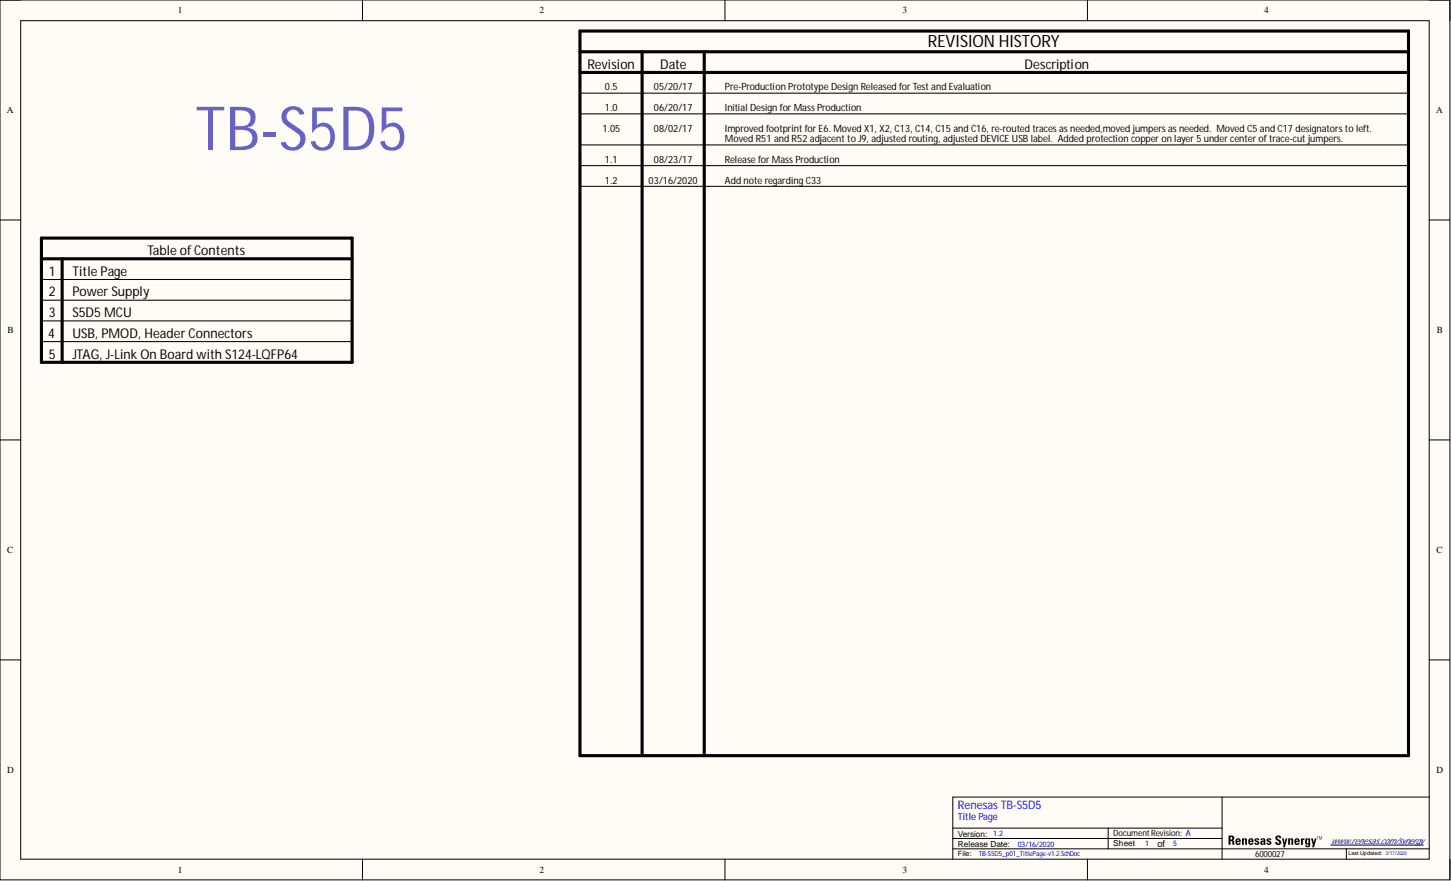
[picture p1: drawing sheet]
<svg xmlns="http://www.w3.org/2000/svg" width="356mm" height="216mm" viewBox="0 0 356 216" stroke-linecap="round" stroke-linejoin="round" font-family="sans-serif">
<path d="M0 0h355.3v215.6h-355.3z" fill-rule="evenodd" fill="#fffcf8"/>
<path d="M0 0h355.3v215.6h-355.3z" fill="none" stroke="#000" stroke-width=".25"/>
<path d="M5.1 5.1h345.2v205.5h-345.2z" fill-rule="evenodd" fill="#fffcf8"/>
<g fill="none" stroke="#000" stroke-width=".25">
<path d="M0 0h5.1M5.1 5.1h345.2v205.5h-345.2zM88.8 0v5.1M177.7 0v5.1M266.5 0v5.1M350.3 0h5v5.1M142.1 22.8h203.1M142.1 27.9h203.1M142.1 35.5h203.1M0 53.9h5.1M142.1 40.6h203.1M142.1 45.7h203.1"/>
<path d="M350.3 53.9h5M10.2 68.5h76.1M10.2 73.6h76.1M10.2 78.6h76.1M10.2 83.7h76.1M0 107.8h5.1M350.3 107.8h5M0 161.7h5.1M350.3 161.7h5M299.5 195.3v15.3M350.3 195.3h-116.8v15.3M88.8 210.6v5"/>
<path d="M177.7 210.6v5M233.5 202.9h66M233.5 208h116.8M233.5 205.5h66M266.5 210.6v5M271.6 202.9v5.1M330 208v2.6M355.3 210.6v5"/>
</g>
<path d="M326.1 207.1h22.7" fill="none" stroke="#000080" stroke-width=".25"/>
<g fill="#000">
<path d="M304.4 205.5l1.1 .1 .1 1.4h-.4v-1.1l-.2-.2-.2 .2v1.1h-.4zM307.5 205.6a.65 .65 0 0 1 1.1 .3h-.4l-.2-.2-.1 .1 .1 .2a.56 .56 0 0 1 .6 .4 .56 .56 0 0 1-.2 .6l-.3 .1a.49 .49 0 0 1-.7-.6h.5v.3h.3a.57 .57 0 0 0-.6-.6zM310.5 205.6a.65 .65 0 0 1 1.1 .3h-.5l-.1-.2-.2 .1 .1 .2a.56 .56 0 0 1 .6 .4 .56 .56 0 0 1-.2 .6l-.3 .1a.49 .49 0 0 1-.6-.6h.4l.1 .3h.2a.57 .57 0 0 0-.6-.6zM312.7 204.9l.2-.1a.68 .68 0 0 1 1.1 .6h-.5l-.1-.3h-.3v.4l.3 .2a.73 .73 0 0 1 .6 .8 .73 .73 0 0 1-.8 .6 .73 .73 0 0 1-.7-.8h.5l.1 .4h.2l.2-.1a.63 .63 0 0 0-.6-.7 .67 .67 0 0 1-.2-1zM314.2 205.5h.4l.2 1.1 .3-1.1h.4l-.6 2.1h-.5l.2-.6zM315.7 205.5l1.2 .1v1.4h-.4v-1.1l-.2-.2-.2 .2v1.1h-.4zM318.8 205.5h.5v.2l.4-.3v.4l-.4 .2v1h-.5zM321.3 205.5h.4l.3 1.1 .2-1.1h.4l-.6 2.1h-.4l.1-.6zM322.7 204.9h.5l-.2 .1v.8l-.1-.8zM323.2 204.9l.4 .8 .4-.8v.9l-.1-.8-.2 .8-.4-.8-.1 .8z"/>
<path d="M301.1 204.8h.9a.59 .59 0 0 1 .5 .5 .59 .59 0 0 1-.4 .6l.3 .2 .1 .9h-.4l-.1-.7-.3-.2h-.1v.9h-.5zM301.6 205.1v.7l.3-.1 .1-.5z"/>
<path d="M302.9 205.7a.69 .69 0 0 1 .9-.2 .69 .69 0 0 1 .3 .8h-.9l.2 .5 .2-.3h.5a.66 .66 0 0 1-.8 .6 .66 .66 0 0 1-.5-.9zM303.3 205.8l-.1 .3h.4v-.3z"/>
<path d="M306 205.7a.68 .68 0 0 1 .9-.2 .68 .68 0 0 1 .3 .8h-.8l.2 .5 .2-.3h.4a.66 .66 0 0 1-.8 .6 .66 .66 0 0 1-.5-.9zM306.4 205.8v.3h.4l-.1-.3z"/>
<path d="M309.1 205.5h.7l.3 .2v1.3h-.4v-.2l-.2 .2a.55 .55 0 0 1-.6-.6 .55 .55 0 0 1 .8-.4l-.2-.3-.2 .2h-.4zM309.3 206.4l.2 .4 .1-.1 .1-.4z"/>
<path d="M317.3 205.7a.68 .68 0 0 1 .9-.2 .68 .68 0 0 1 .3 .8h-.8l.2 .5 .2-.3h.4a.66 .66 0 0 1-.8 .6 .66 .66 0 0 1-.5-.9zM317.7 205.8v.3h.4l-.1-.3z"/>
<path d="M320 205.5l.5-.1 .2 .2v-.1h.4v1.6a.63 .63 0 0 1-.6 .5 .63 .63 0 0 1-.6-.4l.7 .1v-.5l-.3 .2a.97 .97 0 0 1-.3-1.5zM320.3 205.7v.8l.2 .2 .1-.8v-.1z"/>
</g>
<path d="M142.1 7.6h203.1v177.6h-203.1zM142.1 17.8h203.1M142.1 12.7h203.1M157.4 12.7v172.5M172.6 12.7v172.5M10.2 58.3h76.1v30.5h-76.1zM10.2 63.4h76.1M15.2 63.4v25.4" fill="none" stroke="#000" stroke-width=".76"/>
<text font-size="15" fill="#6663c5" x="47.9" y="36.8">TB-S5D5</text>
<text font-size="4.1" x="227.4" y="11.6">REVISION HISTORY</text>
<g font-size="3.3">
<text x="144" y="16.8">Revision</text>
<text x="161.8" y="16.8">Date</text>
<text x="251.1" y="16.8">Description</text>
<text x="36.1" y="62.5">Table of Contents</text>
<text x="11.9" y="67.6">1</text>
<text x="17.8" y="67.6">Title Page</text>
<text x="11.9" y="72.6">2</text>
<text x="11.9" y="77.7">3</text>
<text x="17.8" y="72.6">Power Supply</text>
<text x="17.8" y="77.7">S5D5 MCU</text>
<text x="11.8" y="82.8">4</text>
<text x="17.8" y="82.8">USB, PMOD, Header Connectors</text>
<text x="11.9" y="87.9">5</text>
<text x="17.8" y="87.9">JTAG, J-Link On Board with S124-LQFP64</text>
</g>
<text font-size="2.9" fill="#00f" x="234.8" y="198.4">Renesas TB-S5D5</text>
<g font-size="2.5">
<text x="148.2" y="22.2">0.5</text>
<text x="160.2" y="22.2">05/20/17</text>
<text x="177.7" y="22.2">Pre-Production Prototype Design Released for Test and Evaluation</text>
<text x="148.2" y="27.2">1.0</text>
<text x="160.2" y="27.2">06/20/17</text>
<text x="177.7" y="27.2">Initial Design for Mass Production</text>
<text x="147.6" y="32.3">1.05</text>
<text x="160.2" y="32.3">08/02/17</text>
<text x="177.7" y="32.3">Improved footprint for E6. Moved X1, X2, C13, C14, C15 and C16, re-routed traces as needed,moved jumpers as needed. Moved C5 and C17 designators to left.</text>
<text x="177.7" y="34.8">Moved R51 and R52 adjacent to J9, adjusted routing, adjusted DEVICE USB label. Added protection copper on layer 5 under center of trace-cut jumpers.</text>
<text x="148.2" y="39.9">1.1</text>
<text x="160.2" y="39.9">08/23/17</text>
<text x="177.7" y="39.9">Release for Mass Production</text>
<text x="148.2" y="45">1.2</text>
<text x="159" y="45">03/16/2020</text>
<text x="177.7" y="45">Add note regarding C33</text>
</g>
<text font-size="2.5" fill="#00f" x="234.8" y="201">Title Page</text>
<g font-size="2.3">
<text x="43.6" y="3.3">1</text>
<text x="132.2" y="3.3">2</text>
<text x="221.2" y="3.3">3</text>
<text x="309.8" y="3.3">4</text>
<text x="1.7" y="27.7">A</text>
<text x="352" y="27.7">A</text>
<text x="1.9" y="81.6">B</text>
<text x="352.1" y="81.6">B</text>
<text x="1.8" y="135.5">C</text>
<text x="352" y="135.5">C</text>
<text x="1.8" y="189.4">D</text>
<text x="352" y="189.4">D</text>
<text x="283.7" y="207.5">of</text>
<text x="43.6" y="213.9">1</text>
<text x="132.2" y="213.9">2</text>
<text x="221.2" y="213.9">3</text>
<text x="309.8" y="213.9">4</text>
</g>
<g font-size="2.1">
<text x="272.8" y="204.9">DocumentRevision: A</text>
<text x="307.6" y="210">6000027</text>
</g>
<text font-size="2.1" fill="#000080" x="326.1" y="206.8">www.renesas.com/synergy</text>
<g font-size="2">
<text x="234.8" y="205.1">Version:</text>
<text x="234.8" y="207.6">Release Date:</text>
<text x="272.8" y="207.4">Sheet</text>
</g>
<g font-size="1.9" fill="#00f">
<text x="243.4" y="205">1.2</text>
<text x="249.4" y="207.5">03/16/2020</text>
<text x="280.6" y="207.4">1</text>
<text x="287.5" y="207.4">5</text>
</g>
<text font-size="1.8" x="234.8" y="209.9">File:</text>
<text font-size="1.7" fill="#00f" x="239.9" y="209.9">TB-S5D5_p01_TitlePage-v1.2.SchDoc</text>
<text font-size="1.4" x="330.5" y="209.6">Last Updated: 3/17/2020</text>
</svg>
